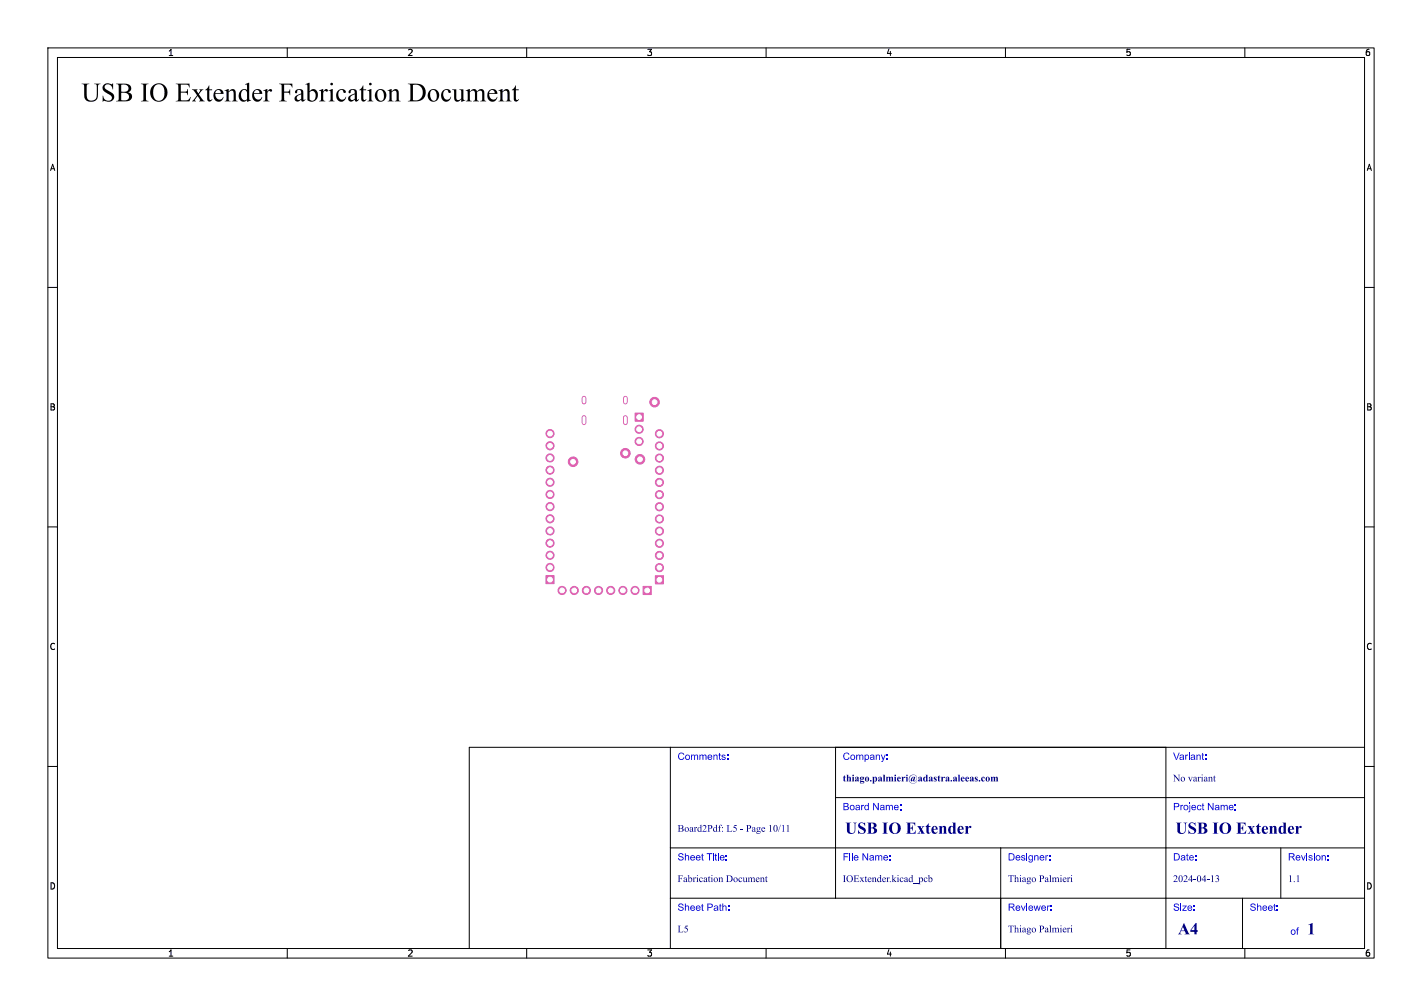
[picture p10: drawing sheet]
<svg xmlns="http://www.w3.org/2000/svg" width="297mm" height="210mm" viewBox="0 0 297 210" stroke-linecap="round" stroke-linejoin="round" font-family="sans-serif">
<path d="M122 83.1v.8M122 87.2v1.1M130.6 83.1v.8M130.6 87.2v1.1" fill="none" stroke="#df60af" stroke-width="1"/>
<g fill="#df60af" stroke="#df60af" stroke-width=".21">
<path d="M134.3 122.4h1.7v1.7h-1.7z"/>
<path d="M132.6 86.2h1.7v1.7h-1.7z"/>
<path d="M136.9 120.2h1.7v1.7h-1.7z"/>
<path d="M114 120.2h1.7v1.7h-1.7z"/>
<circle cx="132.6" cy="123.3" r=".85"/>
<circle cx="130.1" cy="123.3" r=".85"/>
<circle cx="127.6" cy="123.3" r=".85"/>
<circle cx="125" cy="123.3" r=".85"/>
<circle cx="122.5" cy="123.3" r=".85"/>
<circle cx="119.9" cy="123.3" r=".85"/>
<circle cx="117.4" cy="123.3" r=".85"/>
<circle cx="133.5" cy="89.6" r=".85"/>
<circle cx="133.5" cy="92.2" r=".85"/>
<circle cx="136.7" cy="83.9" r="1"/>
<circle cx="137.7" cy="118.5" r=".85"/>
<circle cx="137.7" cy="116" r=".85"/>
<circle cx="137.7" cy="113.4" r=".85"/>
<circle cx="137.7" cy="110.9" r=".85"/>
<circle cx="137.7" cy="108.3" r=".85"/>
<circle cx="137.7" cy="105.8" r=".85"/>
<circle cx="137.7" cy="103.3" r=".85"/>
<circle cx="137.7" cy="100.7" r=".85"/>
<circle cx="137.7" cy="98.2" r=".85"/>
<circle cx="137.7" cy="95.6" r=".85"/>
<circle cx="137.7" cy="93.1" r=".85"/>
<circle cx="137.7" cy="90.6" r=".85"/>
<circle cx="119.7" cy="96.4" r="1"/>
<circle cx="130.6" cy="94.6" r="1"/>
<circle cx="133.7" cy="95.9" r="1"/>
<circle cx="114.9" cy="118.5" r=".85"/>
<circle cx="114.9" cy="115.9" r=".85"/>
<circle cx="114.9" cy="113.4" r=".85"/>
<circle cx="114.9" cy="110.8" r=".85"/>
<circle cx="114.9" cy="108.3" r=".85"/>
<circle cx="114.9" cy="105.8" r=".85"/>
<circle cx="114.9" cy="103.2" r=".85"/>
<circle cx="114.9" cy="100.7" r=".85"/>
<circle cx="114.9" cy="98.1" r=".85"/>
<circle cx="114.9" cy="95.6" r=".85"/>
<circle cx="114.9" cy="93.1" r=".85"/>
<circle cx="114.9" cy="90.5" r=".85"/>
</g>
<g fill="#fff" stroke="#fff" stroke-width=".21">
<circle cx="129.2" cy="87.2" r=".32"/>
<circle cx="123.4" cy="87.2" r=".32"/>
<circle cx="135.2" cy="123.3" r=".5"/>
<circle cx="132.6" cy="123.3" r=".5"/>
<circle cx="130.1" cy="123.3" r=".5"/>
<circle cx="127.6" cy="123.3" r=".5"/>
<circle cx="125" cy="123.3" r=".5"/>
<circle cx="122.5" cy="123.3" r=".5"/>
<circle cx="119.9" cy="123.3" r=".5"/>
<circle cx="117.4" cy="123.3" r=".5"/>
<circle cx="133.5" cy="87.1" r=".5"/>
<circle cx="133.5" cy="89.6" r=".5"/>
<circle cx="133.5" cy="92.2" r=".5"/>
<circle cx="136.7" cy="83.9" r=".5"/>
<circle cx="137.7" cy="121" r=".5"/>
<circle cx="137.7" cy="118.5" r=".5"/>
<circle cx="137.7" cy="116" r=".5"/>
<circle cx="137.7" cy="113.4" r=".5"/>
<circle cx="137.7" cy="110.9" r=".5"/>
<circle cx="137.7" cy="108.3" r=".5"/>
<circle cx="137.7" cy="105.8" r=".5"/>
<circle cx="137.7" cy="103.3" r=".5"/>
<circle cx="137.7" cy="100.7" r=".5"/>
<circle cx="137.7" cy="98.2" r=".5"/>
<circle cx="137.7" cy="95.6" r=".5"/>
<circle cx="137.7" cy="93.1" r=".5"/>
<circle cx="137.7" cy="90.6" r=".5"/>
<circle cx="119.7" cy="96.4" r=".5"/>
<circle cx="130.6" cy="94.6" r=".5"/>
<circle cx="133.7" cy="95.9" r=".5"/>
<circle cx="114.9" cy="121" r=".5"/>
<circle cx="114.9" cy="118.5" r=".5"/>
<circle cx="114.9" cy="115.9" r=".5"/>
<circle cx="114.9" cy="113.4" r=".5"/>
<circle cx="114.9" cy="110.8" r=".5"/>
<circle cx="114.9" cy="108.3" r=".5"/>
<circle cx="114.9" cy="105.8" r=".5"/>
<circle cx="114.9" cy="103.2" r=".5"/>
<circle cx="114.9" cy="100.7" r=".5"/>
<circle cx="114.9" cy="98.1" r=".5"/>
<circle cx="114.9" cy="95.6" r=".5"/>
<circle cx="114.9" cy="93.1" r=".5"/>
<circle cx="114.9" cy="90.5" r=".5"/>
</g>
<path d="M122 83.1v.8M122 87.2v1.1M130.6 83.1v.8M130.6 87.2v1.1" fill="none" stroke="#fff" stroke-width=".6"/>
<g fill="none" stroke="#000" stroke-width=".21">
<path d="M10 10h277v190h-277zM12 12h273v186h-273zM60 10v2M110 10v2M160 10v2M210 10v2M260 10v2M10 60h2M285 60h2M10 110h2M285 110h2M140 156v42"/>
<path d="M174.5 156v31.5M243.5 156v42M285 156h-187v42M10 160h2M140 177h145M174.5 166.5h110.5M209 177v21M267.5 177v10.5M285 160h2M60 198v2M110 198v2M140 187.5h145"/>
<path d="M160 198v2M210 198v2M259.5 187.5v10.5M260 198v2"/>
</g>
<text font-size="5.6" x="17" y="22.6">USBIO ExtenderFabricationDocument</text>
<g font-size="3.5" fill="#00007f">
<text x="176.5" y="174.9">USBIO Extender</text>
<text x="245.5" y="174.9">USBIO Extender</text>
<text x="246" y="195.9">A4</text>
<text x="273" y="196">1</text>
</g>
<g font-size="2.1" fill="#00f">
<text x="141.5" y="159.2">Comments:</text>
<text x="176" y="159.2">Company:</text>
<text x="245" y="159.2">Variant:</text>
<text x="176" y="169.7">Board Name:</text>
<text x="245" y="169.7">Project Name:</text>
<text x="141.5" y="180.2">Sheet Title:</text>
<text x="176" y="180.2">File Name:</text>
<text x="210.5" y="180.2">Designer:</text>
<text x="245" y="180.2">Date:</text>
<text x="269" y="180.2">Revision:</text>
<text x="141.5" y="190.7">Sheet Path:</text>
<text x="210.5" y="190.7">Reviewer:</text>
<text x="245" y="190.7">Size:</text>
<text x="261" y="190.7">Sheet:</text>
<text x="269.5" y="195.7">of</text>
</g>
<g font-size="2.1" fill="#00007f">
<text x="176" y="163.7">thiago.palmieri@adastra.aleeas.com</text>
<text x="245" y="163.7">No variant</text>
<text x="141.5" y="174.2">Board2Pdf:L5 - Page10/11</text>
<text x="141.5" y="184.7">FabricationDocument</text>
<text x="176" y="184.7">IOExtender.kicad_pcb</text>
<text x="210.5" y="184.7">ThiagoPalmieri</text>
<text x="245" y="184.7">2024-04-13</text>
<text x="269" y="184.7">1.1</text>
<text x="141.5" y="195.2">L5</text>
<text x="210.5" y="195.2">ThiagoPalmieri</text>
</g>
<g font-size="1.8">
<text x="35" y="11.9">1</text>
<text x="85" y="11.9">2</text>
<text x="135" y="11.9">3</text>
<text x="185" y="11.9">4</text>
<text x="235" y="11.9">5</text>
<text x="285" y="11.9">6</text>
<text x="10.3" y="35.9">A</text>
<text x="285.4" y="35.9">A</text>
<text x="10.3" y="85.9">B</text>
<text x="285.3" y="85.9">B</text>
<text x="10.3" y="135.9">C</text>
<text x="285.3" y="135.9">C</text>
<text x="10.3" y="185.9">D</text>
<text x="285.3" y="185.9">D</text>
<text x="35" y="199.9">1</text>
<text x="85" y="199.9">2</text>
<text x="135" y="199.9">3</text>
<text x="185" y="199.9">4</text>
<text x="235" y="199.9">5</text>
<text x="285" y="199.9">6</text>
</g>
</svg>
